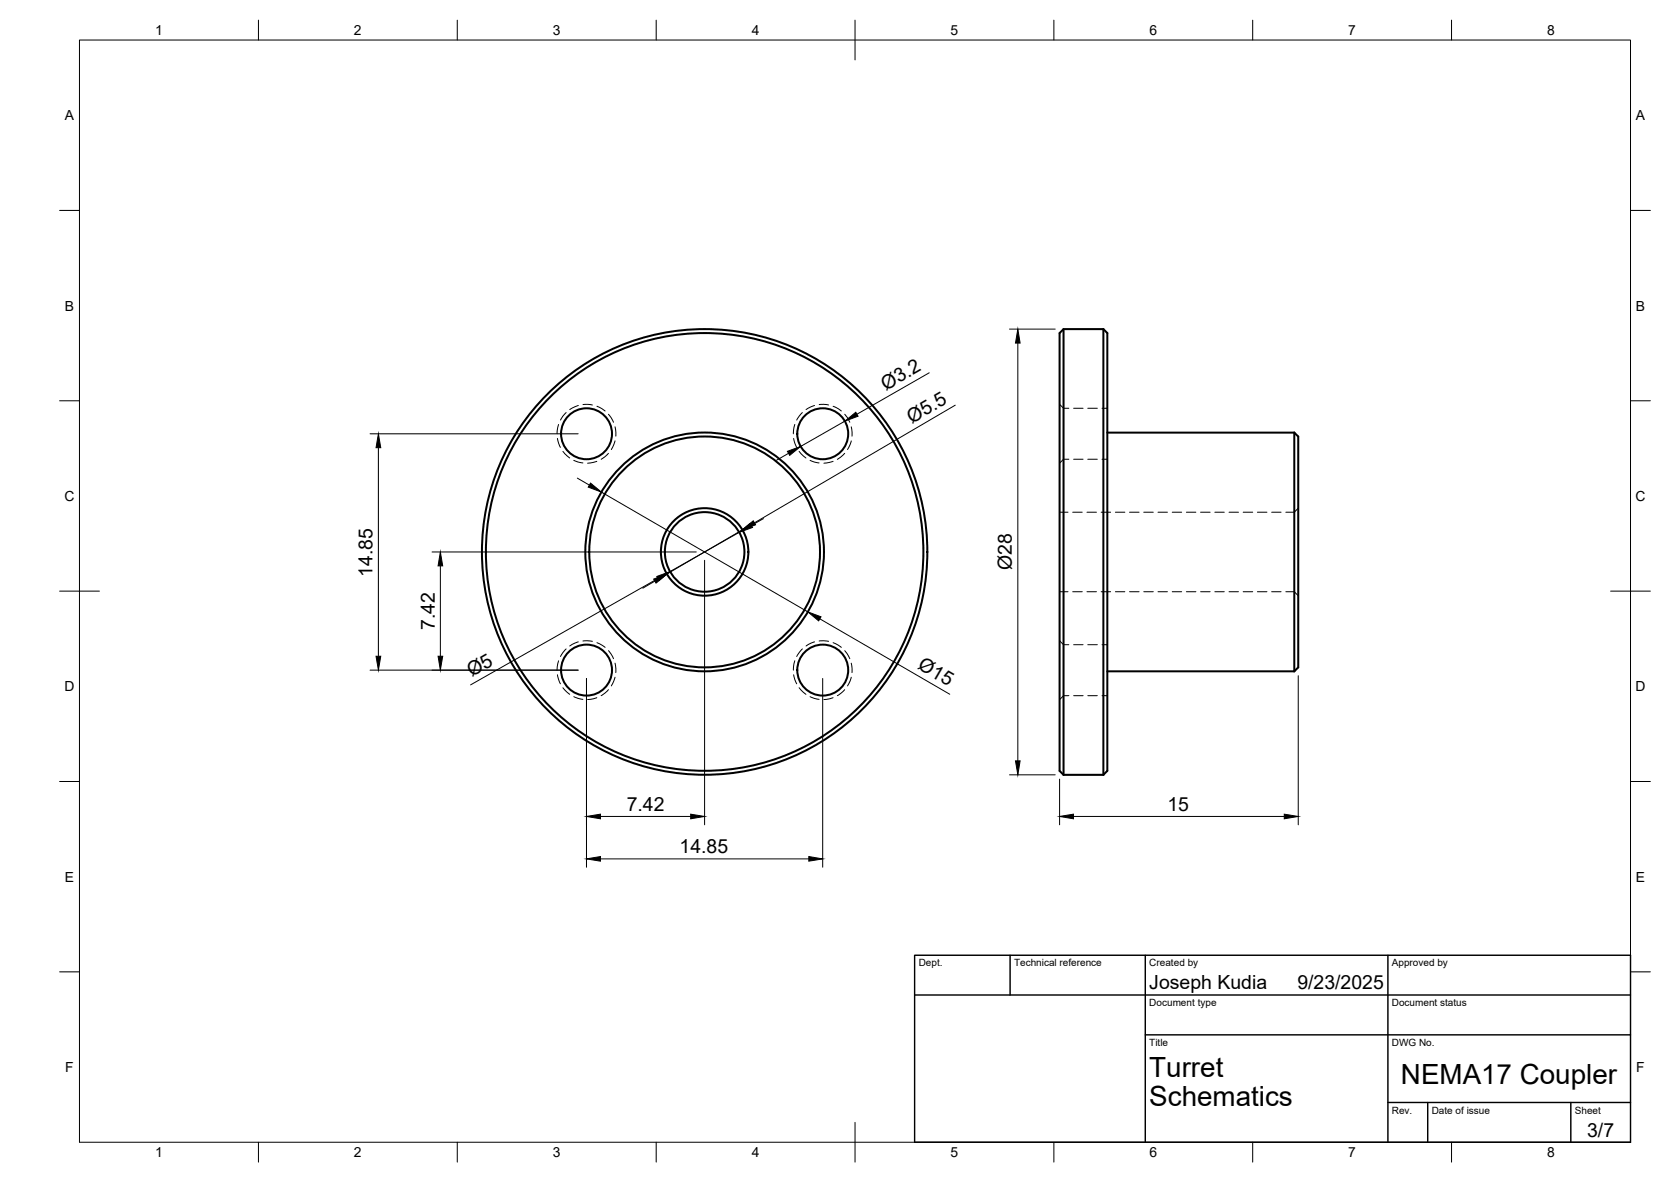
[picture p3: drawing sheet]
<svg xmlns="http://www.w3.org/2000/svg" width="420mm" height="297mm" viewBox="0 0 420 297" stroke-linecap="round" stroke-linejoin="round" font-family="sans-serif">
<!-- layer: Hidden -->
<g fill="none" stroke="#000" stroke-width=".25">
<path d="M140.2 110.2l.7 2.2M140.4 106.7l-.3 2.3M141.5 113.4l1.7 1.7M142.3 103.7l-1.4 1.9M144.3 115.7l2.3 .6M145.4 101.9l-2.1 1M146.6 101.7l2.3 .1M150.1 115.9l-2.4 .5M150.1 102.1l2 1.2M153 104.1l1.3 2M153 113.9l-1.8 1.5M154.6 107.3l.2 2.3"/>
<path d="M154.6 110.8l-.9 2.2M199.6 110.2l.7 2.2M199.9 106.7l-.4 2.3M200.9 113.4l1.7 1.7M201.7 103.7l-1.4 1.9M203.7 115.7l2.3 .6M204.8 101.9l-2.1 1M206 101.7l2.3 .1M209.5 115.9l-2.3 .5M209.5 102.1l2 1.2M212.4 113.9l-1.9 1.5M212.4 104.1l1.3 2"/>
<path d="M214 107.3l.2 2.3M214 110.8l-.9 2.2M266.4 101.6l1 1h1.4M268.8 115.4h-1.4l-1 1M270 102.6h2.3M270 115.4h2.3M273.5 102.6h2.4M273.5 115.4h2.4M277.1 102.6h1.3M277.1 115.4h1.3M266.4 128.7h2.1M269.7 128.7h2.4"/>
<path d="M273.3 128.7h2.4M276.9 128.7h2.4M280.5 128.7h2.3M284 128.7h2.4M287.6 128.7h2.4M291.2 128.7h2.3M294.7 128.7h2.4M298.3 128.7h2.4M301.9 128.7h2.4M305.5 128.7h2.3M309 128.7h2.4M312.6 128.7h2.4"/>
<path d="M316.2 128.7h2.4M319.7 128.7h2.4M326.4 127.7l-1 1h-2.1M266.4 148.7h2.1M269.7 148.7h2.4M273.3 148.7h2.4M276.9 148.7h2.4M280.5 148.7h2.3M284 148.7h2.4M287.6 148.7h2.4M291.2 148.7h2.3M294.7 148.7h2.4"/>
<path d="M298.3 148.7h2.4M301.9 148.7h2.4M305.5 148.7h2.3M309 148.7h2.4M312.6 148.7h2.4M316.2 148.7h2.4M319.7 148.7h2.4M323.3 148.7h2.1l1 1M140.2 169.6l.7 2.2M140.4 166.1l-.3 2.3M141.5 172.8l1.7 1.7M142.3 163.1l-1.4 1.9"/>
<path d="M144.3 175.1l2.3 .7M145.4 161.3l-2.1 1M146.6 161.1l2.3 .1M150.1 175.3l-2.4 .5M150.1 161.5l2 1.2M153 163.5l1.3 2M153 173.3l-1.8 1.5M154.6 166.7l.2 2.3M154.6 170.2l-.9 2.2M199.6 169.6l.7 2.2M199.9 166.1l-.4 2.3M200.9 172.8l1.7 1.7"/>
<path d="M201.7 163.1l-1.4 1.9M203.7 175.1l2.3 .7M204.8 161.3l-2.1 1M206 161.1l2.3 .1M209.5 175.3l-2.3 .5M209.5 161.5l2 1.2M212.4 173.3l-1.9 1.5M212.4 163.5l1.3 2M214 166.7l.2 2.3M214 170.2l-.9 2.2M266.4 161l1 1h1.4M268.8 174.8h-1.4l-1 1"/>
<path d="M270 162h2.3M270 174.8h2.3M273.5 162h2.4M273.5 174.8h2.4M277.1 162h1.3M277.1 174.8h1.3"/>
</g>
<!-- layer: Visible -->
<g fill="none" stroke="#000" stroke-width=".51">
<path d="M267.4 82.7v112M277.4 82.7h-10l-1 1v110l1 1M277.4 82.7v112M277.4 82.7l1 1v110l-1 1M278.4 108.7h47M325.4 108.7l1 1v58l-1 1M325.4 108.7v60M278.4 168.7h47M267.4 194.7h10"/>
<circle cx="147.5" cy="109" r="6.4"/>
<circle cx="206.9" cy="109" r="6.4"/>
<circle cx="177.2" cy="138.7" r="56"/>
<circle cx="177.2" cy="138.7" r="30"/>
<circle cx="177.2" cy="138.7" r="11"/>
<circle cx="177.2" cy="138.7" r="10"/>
<circle cx="177.2" cy="138.7" r="29"/>
<circle cx="177.2" cy="138.7" r="55"/>
<circle cx="147.5" cy="168.4" r="6.4"/>
<circle cx="206.9" cy="168.4" r="6.4"/>
</g>
<!-- layer: BORDER -->
<g fill="none" stroke="#000" stroke-width=".25">
<path d="M20 10.1h390v276.9h-390zM65 5.1v5M115 5.1v5M165 5.1v5M215 5.1v10M265 5.1v5M315 5.1v5M365 5.1v5M15 52.9h5M410 52.9h5M15 100.7h5M410 100.7h5"/>
<path d="M15 148.6h10M405 148.6h10M15 196.4h5M410 196.4h5M15 244.2h5M410 244.2h5M65 287v5M115 287v5M165 287v5M215 282.1v9.9M265 287v5M315 287v5"/>
<path d="M365 287v5"/>
</g>
<!-- layer: TITLEBLOCK -->
<path d="M230 240.1h180v46.9h-180zM230 250h180M254 240.1v9.9M288 240.1v46.9M349 240.1v46.9M288 260.1h122M349 277.1h61M359 277.1v9.9M395 277.1v9.9" fill="none" stroke="#000" stroke-width=".36"/>
<!-- layer: FD_Dimensions -->
<g fill="none" stroke="#000" stroke-width=".25">
<path d="M233.6 93.7l-18.1 10.4M253.8 82.7h11.5M255.9 86.2v105M93 109h52.4M95.1 112.5v52.4M198.3 113.9l-3.1 1.8M212.4 105.8l-11.1 6.4M240.2 101.8l-50.5 29.6M108.6 138.7h66.5M145.2 120.1l3 1.8M151.2 123.7l51.9 30.1M185.9 133.8l-17.4 9.8"/>
<path d="M186.7 133.1l-19 11.2M192 130.3l-3.1 1.7M110.7 142.2v22.7M164.7 146l-3.1 1.8M165.4 145.4l-47.1 26.7M177.2 140.8v66.5M206.1 155.5l32.7 19M93 168.4h52.4M147.5 170.5v47.4M206.9 170.5v47.4M326.4 169.8v37.5M253.8 194.7h11.5"/>
<path d="M266.4 195.8v11.5M151 215.8h52.4M151 205.2h22.7M269.9 205.2h53"/>
</g>
<g fill="#000" stroke="#000" stroke-width=".25">
<path d="M255.9 82.7l.6 3.5h-1.2zM95.1 109l.6 3.5h-1.1zM198 113.4l3.3-1.2-2.7 2.2zM212.4 105.8l2.8-2.2 .6 1zM148.5 121.4l2.7 2.3-3.3-1.3zM185.9 133.8l2.7-2.3 .6 1.1zM186.7 133.1l2.7-2.2 .6 1zM110.7 138.7l.6 3.5h-1.1zM164.4 145.5l3.3-1.2-2.7 2.2zM165.1 144.9l3.4-1.3-2.8 2.3zM203.1 153.8l3.3 1.2-.6 1zM94.6 164.9h1.1l-.6 3.5z"/>
<path d="M110.2 164.9h1.1l-.6 3.5zM255.3 191.2h1.2l-.6 3.5zM147.5 215.8l3.5-.5v1.1zM147.5 205.2l3.5-.6v1.2zM173.7 204.6l3.5 .6-3.5 .6zM203.4 215.3l3.5 .5-3.5 .6zM266.4 205.2l3.5-.6v1.2zM322.9 204.6l3.5 .6-3.5 .6z"/>
</g>
<g font-size="7">
<text x="289" y="270.6">Turret</text>
<text x="352.3" y="272.3">NEMA17 Coupler</text>
<text x="289" y="278.1">Schematics</text>
</g>
<g font-size="4.9">
<text x="222.7" y="98.2" transform="rotate(-30 222.7 98.2)">Ø3.2</text>
<text x="229.2" y="106.5" transform="rotate(-30 229.2 106.5)">Ø5.5</text>
<text x="254.4" y="143.3" transform="rotate(-90 254.4 143.3)">Ø28</text>
<text x="93.7" y="145" transform="rotate(-90 93.7 145)">14.85</text>
<text x="109.3" y="158.3" transform="rotate(-90 109.3 158.3)">7.42</text>
<text x="230.5" y="167.9" transform="rotate(30 230.5 167.9)">Ø15</text>
<text x="118.6" y="170.2" transform="rotate(-30 118.6 170.2)">Ø5</text>
<text x="157.6" y="203.8">7.42</text>
<text x="293.5" y="203.7">15</text>
<text x="170.9" y="214.4">14.85</text>
<text x="289" y="248.5">Joseph Kudia</text>
<text x="326.2" y="248.5">9/23/2025</text>
<text x="399.1" y="285.7">3/7</text>
</g>
<g font-size="3.5">
<text x="39" y="8.8">1</text>
<text x="89" y="8.8">2</text>
<text x="139" y="8.8">3</text>
<text x="189" y="8.8">4</text>
<text x="239" y="8.8">5</text>
<text x="289" y="8.8">6</text>
<text x="339" y="8.8">7</text>
<text x="389" y="8.8">8</text>
<text x="16.3" y="30.2">A</text>
<text x="411.3" y="30.2">A</text>
<text x="16.3" y="78">B</text>
<text x="411.3" y="78">B</text>
<text x="16.2" y="125.9">C</text>
<text x="411.2" y="125.9">C</text>
<text x="16.2" y="173.7">D</text>
<text x="411.2" y="173.7">D</text>
<text x="16.3" y="221.6">E</text>
<text x="411.3" y="221.6">E</text>
<text x="16.4" y="269.4">F</text>
<text x="411.4" y="269.4">F</text>
<text x="39" y="290.8">1</text>
<text x="89" y="290.8">2</text>
<text x="139" y="290.8">3</text>
<text x="189" y="290.8">4</text>
<text x="239" y="290.8">5</text>
<text x="289" y="290.8">6</text>
<text x="339" y="290.8">7</text>
<text x="389" y="290.8">8</text>
</g>
<g font-size="2.5">
<text x="231" y="242.9">Dept.</text>
<text x="255" y="242.9">Technical reference</text>
<text x="289" y="242.9">Created by</text>
<text x="350" y="242.9">Approved by</text>
<text x="289" y="252.8">Document type</text>
<text x="350" y="252.8">Document status</text>
<text x="289" y="262.9">Title</text>
<text x="350" y="262.9">DWG No.</text>
<text x="350" y="279.9">Rev.</text>
<text x="360" y="279.9">Date of issue</text>
<text x="396" y="279.9">Sheet</text>
</g>
</svg>
